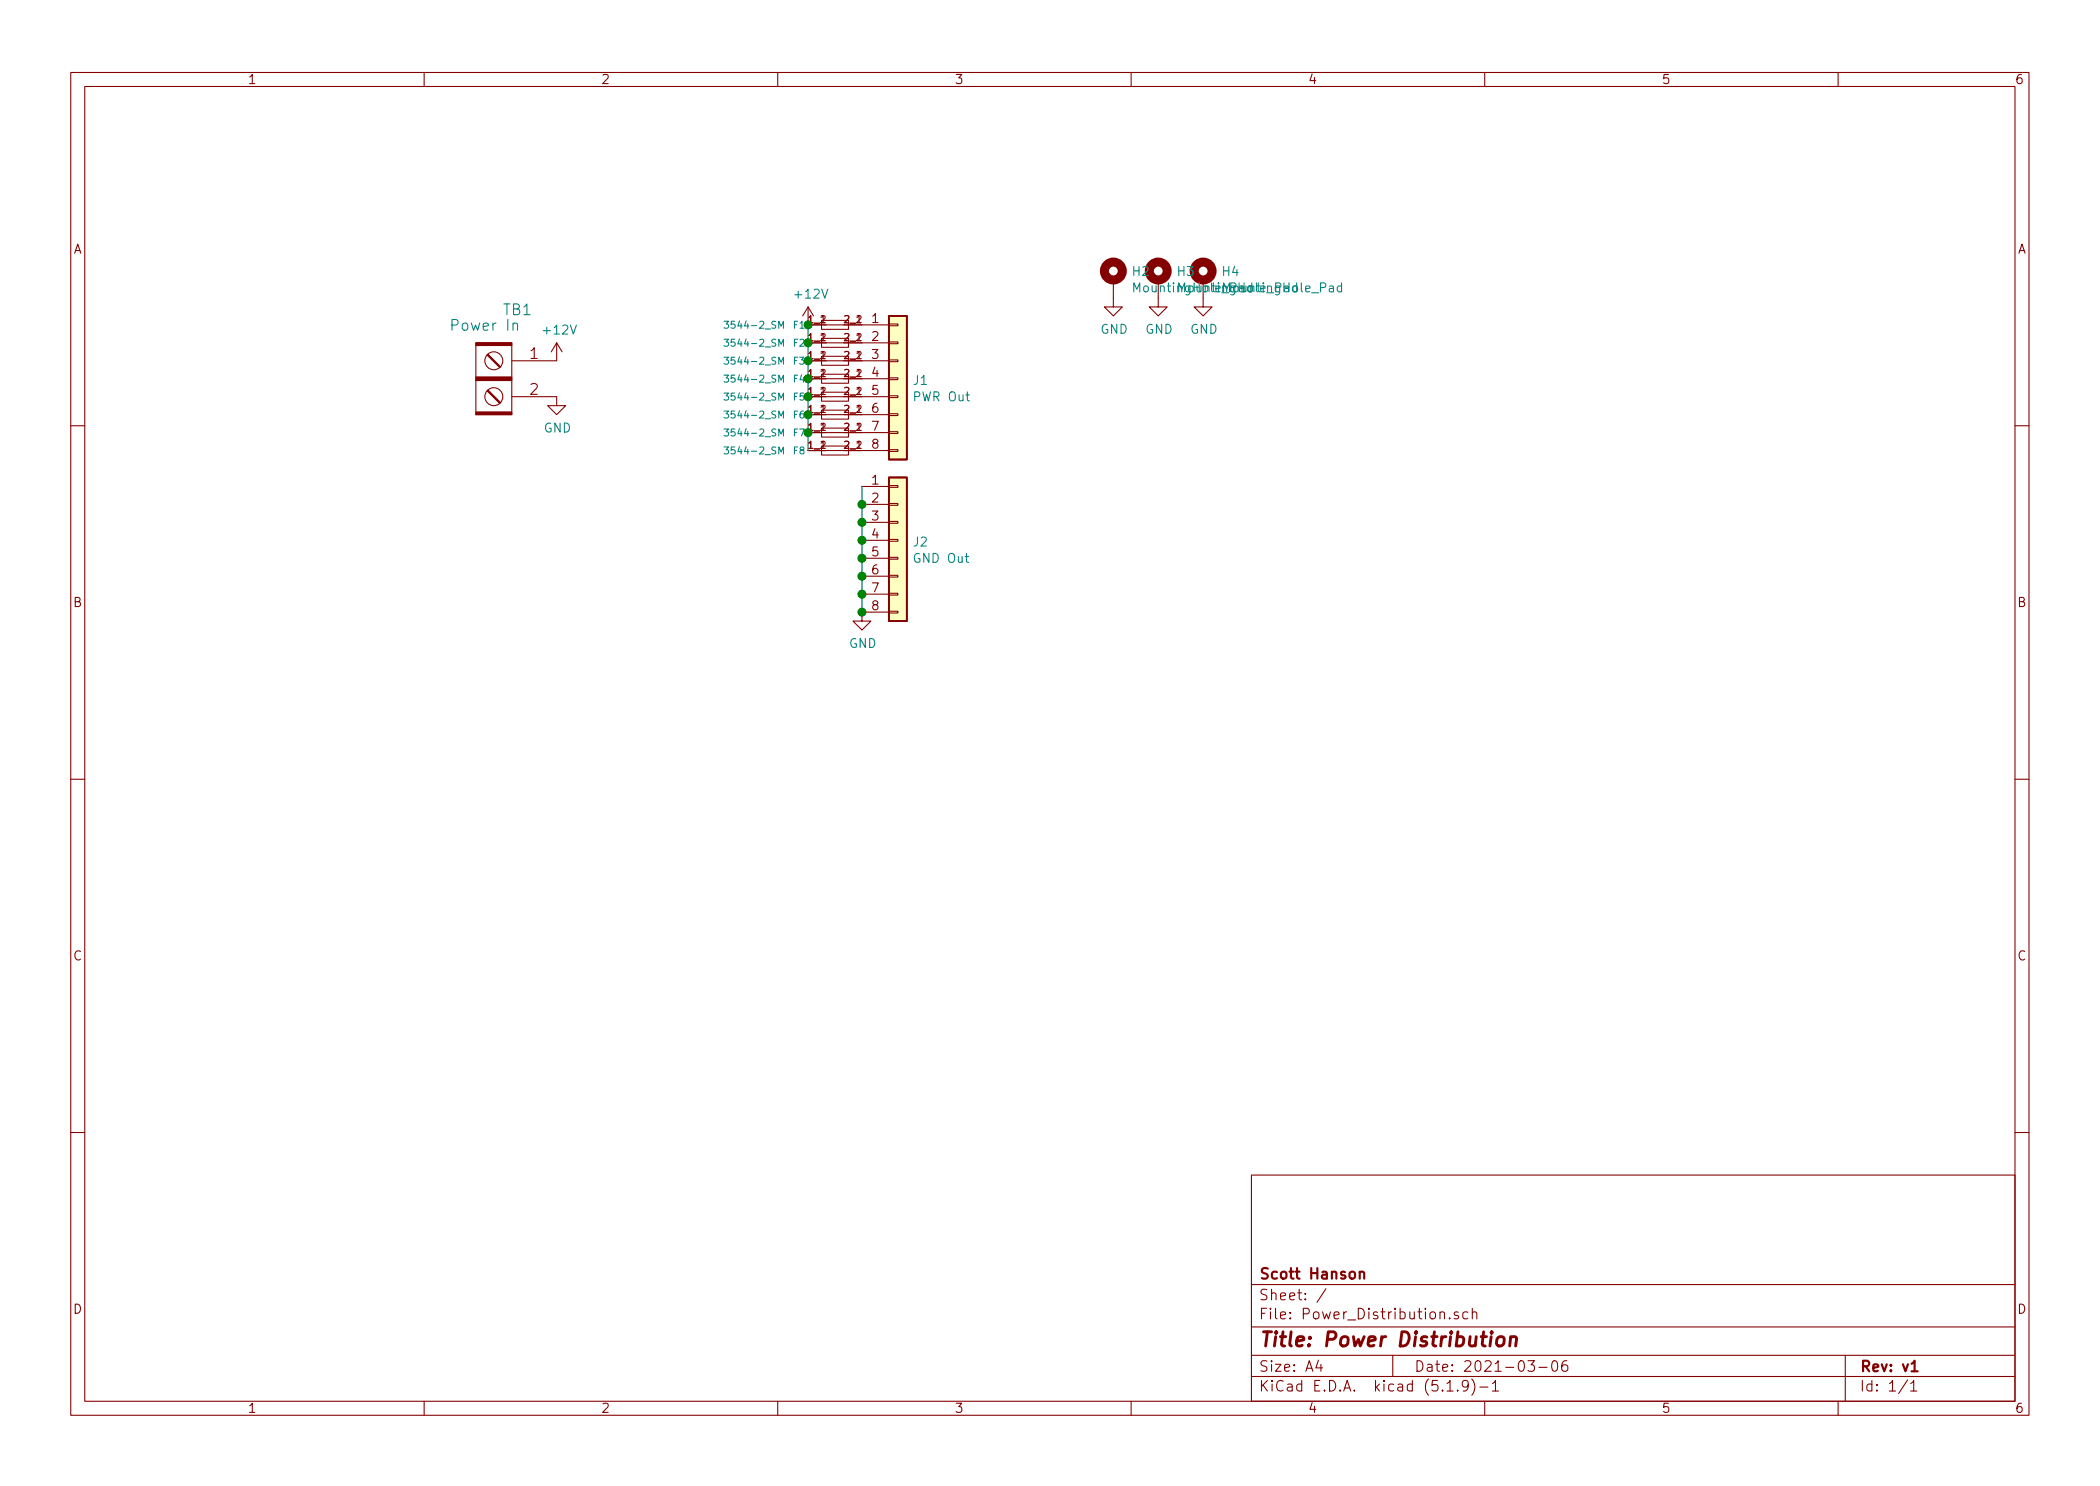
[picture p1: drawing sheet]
EESchema Schematic File Version 4
EELAYER 30 0
EELAYER END
$Descr A4 11693 8268
encoding utf-8
Sheet 1 1
Title "Power Distribution"
Date "2021-03-06"
Rev "v1"
Comp "Scott Hanson"
Comment1 ""
Comment2 ""
Comment3 ""
Comment4 ""
$EndDescr
$Comp
L Connector_Generic:Conn_01x08 J1
U 1 1
P 5000 2100
F 0 "J1" H 5080 2092 50  0000 L CNN
F 1 "PWR Out" H 5080 2001 50  0000 L CNN
F 2 "Connector_Phoenix_MC_HighVoltage:PhoenixContact_MCV_1,5_8-G-5.08_1x08_P5.08mm_Vertical" H 5000 2100 50  0001 C CNN
F 3 "~" H 5000 2100 50  0001 C CNN
F 4 "609-3942-ND" H 5000 2100 50  0001 C CNN "Digi-Key PN"
	1    5000 2100
	1    0    0    -1  
$EndComp
$Comp
L Connector_Generic:Conn_01x08 J2
U 1 1
P 5000 3000
F 0 "J2" H 5080 2992 50  0000 L CNN
F 1 "GND Out" H 5080 2901 50  0000 L CNN
F 2 "Connector_Phoenix_MC_HighVoltage:PhoenixContact_MCV_1,5_8-G-5.08_1x08_P5.08mm_Vertical" H 5000 3000 50  0001 C CNN
F 3 "~" H 5000 3000 50  0001 C CNN
F 4 "609-3942-ND" H 5000 3000 50  0001 C CNN "Digi-Key PN"
	1    5000 3000
	1    0    0    -1  
$EndComp
$Comp
L Barrier_Blocks:BARRIER_BLOCK_1ROW_2POS TB1
U 1 1
P 2750 2100
F 0 "TB1" H 2617 2487 60  0000 C CNN
F 1 "Power In" H 2800 2400 60  0000 C CNN
F 2 "Barrier_Blocks:BARRIER_BLOCK_1ROW_2POS_P9.5MM" H 2750 2100 60  0001 C CNN
F 3 "" H 2750 2100 60  0000 C CNN
F 4 "ED2953-ND" H 2750 2100 50  0001 C CNN "Digi-Key PN"
	1    2750 2100
	-1   0    0    -1  
$EndComp
$Comp
L power:GND #PWR0101
U 1 1
P 4800 3400
F 0 "#PWR0101" H 4800 3150 50  0001 C CNN
F 1 "GND" H 4805 3227 50  0000 C CNN
F 2 "" H 4800 3400 50  0001 C CNN
F 3 "" H 4800 3400 50  0001 C CNN
	1    4800 3400
	1    0    0    -1  
$EndComp
$Comp
L power:GND #PWR0102
U 1 1
P 3100 2200
F 0 "#PWR0102" H 3100 1950 50  0001 C CNN
F 1 "GND" H 3105 2027 50  0000 C CNN
F 2 "" H 3100 2200 50  0001 C CNN
F 3 "" H 3100 2200 50  0001 C CNN
	1    3100 2200
	1    0    0    -1  
$EndComp
$Comp
L power:+12V #PWR0103
U 1 1
P 4500 1800
F 0 "#PWR0103" H 4500 1650 50  0001 C CNN
F 1 "+12V" H 4515 1973 50  0000 C CNN
F 2 "" H 4500 1800 50  0001 C CNN
F 3 "" H 4500 1800 50  0001 C CNN
	1    4500 1800
	1    0    0    -1  
$EndComp
Wire Wire Line
	4800 2700 4800 2800
Connection ~ 4800 3400
Connection ~ 4800 2800
Wire Wire Line
	4800 2800 4800 2900
Connection ~ 4800 2900
Wire Wire Line
	4800 2900 4800 3000
Connection ~ 4800 3000
Wire Wire Line
	4800 3000 4800 3100
Connection ~ 4800 3100
Wire Wire Line
	4800 3100 4800 3200
Connection ~ 4800 3200
Wire Wire Line
	4800 3200 4800 3300
Connection ~ 4800 3300
Wire Wire Line
	4800 3300 4800 3400
$Comp
L power:+12V #PWR0104
U 1 1
P 3100 2000
F 0 "#PWR0104" H 3100 1850 50  0001 C CNN
F 1 "+12V" H 3115 2173 50  0000 C CNN
F 2 "" H 3100 2000 50  0001 C CNN
F 3 "" H 3100 2000 50  0001 C CNN
	1    3100 2000
	1    0    0    -1  
$EndComp
$Comp
L Mechanical:MountingHole_Pad H2
U 1 1
P 6200 1550
F 0 "H2" H 6300 1599 50  0000 L CNN
F 1 "MountingHole_Pad" H 6300 1508 50  0000 L CNN
F 2 "MountingHole:MountingHole_3.5mm_Pad_Via" H 6200 1550 50  0001 C CNN
F 3 "~" H 6200 1550 50  0001 C CNN
	1    6200 1550
	1    0    0    -1  
$EndComp
$Comp
L Mechanical:MountingHole_Pad H3
U 1 1
P 6450 1550
F 0 "H3" H 6550 1599 50  0000 L CNN
F 1 "MountingHole_Pad" H 6550 1508 50  0000 L CNN
F 2 "MountingHole:MountingHole_3.5mm_Pad_Via" H 6450 1550 50  0001 C CNN
F 3 "~" H 6450 1550 50  0001 C CNN
	1    6450 1550
	1    0    0    -1  
$EndComp
$Comp
L Mechanical:MountingHole_Pad H4
U 1 1
P 6700 1550
F 0 "H4" H 6800 1599 50  0000 L CNN
F 1 "MountingHole_Pad" H 6800 1508 50  0000 L CNN
F 2 "MountingHole:MountingHole_3.5mm_Pad_Via" H 6700 1550 50  0001 C CNN
F 3 "~" H 6700 1550 50  0001 C CNN
	1    6700 1550
	1    0    0    -1  
$EndComp
$Comp
L power:GND #PWR0106
U 1 1
P 6200 1650
F 0 "#PWR0106" H 6200 1400 50  0001 C CNN
F 1 "GND" H 6205 1477 50  0000 C CNN
F 2 "" H 6200 1650 50  0001 C CNN
F 3 "" H 6200 1650 50  0001 C CNN
	1    6200 1650
	1    0    0    -1  
$EndComp
$Comp
L power:GND #PWR0107
U 1 1
P 6450 1650
F 0 "#PWR0107" H 6450 1400 50  0001 C CNN
F 1 "GND" H 6455 1477 50  0000 C CNN
F 2 "" H 6450 1650 50  0001 C CNN
F 3 "" H 6450 1650 50  0001 C CNN
	1    6450 1650
	1    0    0    -1  
$EndComp
$Comp
L power:GND #PWR0108
U 1 1
P 6700 1650
F 0 "#PWR0108" H 6700 1400 50  0001 C CNN
F 1 "GND" H 6705 1477 50  0000 C CNN
F 2 "" H 6700 1650 50  0001 C CNN
F 3 "" H 6700 1650 50  0001 C CNN
	1    6700 1650
	1    0    0    -1  
$EndComp
Wire Wire Line
	4500 1800 4500 1900
$Comp
L Keystone_Fuse:3544-2_SM F1
U 1 1
P 4650 1800
F 0 "F1" H 4450 1800 39  0000 C CNN
F 1 "3544-2_SM" H 4200 1800 39  0000 C CNN
F 2 "FUSE_3544-2" H 3650 2025 50  0001 L BNN
F 3 "None" H 3650 2025 50  0001 L BNN
F 4 "3544-2" H 3650 2025 50  0001 L BNN "Field4"
F 5 "None" H 3650 2025 50  0001 L BNN "Field5"
F 6 "Unavailable" H 3650 2025 50  0001 L BNN "Field6"
F 7 "Fuse Clip; 500 VAC; 30 A; PCB; For 0.110 in. x 0.032 in. mini blade fuses" H 3650 2025 50  0001 L BNN "Field7"
F 8 "Keystone Electronics" H 3650 2025 50  0001 L BNN "Field8"
F 9 "36-3544-2-ND" H 4650 1800 50  0001 C CNN "Digi-Key PN"
	1    4650 1800
	1    0    0    -1  
$EndComp
$Comp
L Keystone_Fuse:3544-2_SM F2
U 1 1
P 4650 1900
F 0 "F2" H 4450 1900 39  0000 C CNN
F 1 "3544-2_SM" H 4200 1900 39  0000 C CNN
F 2 "FUSE_3544-2" H 3650 2125 50  0001 L BNN
F 3 "None" H 3650 2125 50  0001 L BNN
F 4 "3544-2" H 3650 2125 50  0001 L BNN "Field4"
F 5 "None" H 3650 2125 50  0001 L BNN "Field5"
F 6 "Unavailable" H 3650 2125 50  0001 L BNN "Field6"
F 7 "Fuse Clip; 500 VAC; 30 A; PCB; For 0.110 in. x 0.032 in. mini blade fuses" H 3650 2125 50  0001 L BNN "Field7"
F 8 "Keystone Electronics" H 3650 2125 50  0001 L BNN "Field8"
F 9 "36-3544-2-ND" H 4650 1900 50  0001 C CNN "Digi-Key PN"
	1    4650 1900
	1    0    0    -1  
$EndComp
$Comp
L Keystone_Fuse:3544-2_SM F3
U 1 1
P 4650 2000
F 0 "F3" H 4450 2000 39  0000 C CNN
F 1 "3544-2_SM" H 4200 2000 39  0000 C CNN
F 2 "FUSE_3544-2" H 3650 2225 50  0001 L BNN
F 3 "None" H 3650 2225 50  0001 L BNN
F 4 "3544-2" H 3650 2225 50  0001 L BNN "Field4"
F 5 "None" H 3650 2225 50  0001 L BNN "Field5"
F 6 "Unavailable" H 3650 2225 50  0001 L BNN "Field6"
F 7 "Fuse Clip; 500 VAC; 30 A; PCB; For 0.110 in. x 0.032 in. mini blade fuses" H 3650 2225 50  0001 L BNN "Field7"
F 8 "Keystone Electronics" H 3650 2225 50  0001 L BNN "Field8"
F 9 "36-3544-2-ND" H 4650 2000 50  0001 C CNN "Digi-Key PN"
	1    4650 2000
	1    0    0    -1  
$EndComp
$Comp
L Keystone_Fuse:3544-2_SM F4
U 1 1
P 4650 2100
F 0 "F4" H 4450 2100 39  0000 C CNN
F 1 "3544-2_SM" H 4200 2100 39  0000 C CNN
F 2 "FUSE_3544-2" H 3650 2325 50  0001 L BNN
F 3 "None" H 3650 2325 50  0001 L BNN
F 4 "3544-2" H 3650 2325 50  0001 L BNN "Field4"
F 5 "None" H 3650 2325 50  0001 L BNN "Field5"
F 6 "Unavailable" H 3650 2325 50  0001 L BNN "Field6"
F 7 "Fuse Clip; 500 VAC; 30 A; PCB; For 0.110 in. x 0.032 in. mini blade fuses" H 3650 2325 50  0001 L BNN "Field7"
F 8 "Keystone Electronics" H 3650 2325 50  0001 L BNN "Field8"
F 9 "36-3544-2-ND" H 4650 2100 50  0001 C CNN "Digi-Key PN"
	1    4650 2100
	1    0    0    -1  
$EndComp
$Comp
L Keystone_Fuse:3544-2_SM F5
U 1 1
P 4650 2200
F 0 "F5" H 4450 2200 39  0000 C CNN
F 1 "3544-2_SM" H 4200 2200 39  0000 C CNN
F 2 "FUSE_3544-2" H 3650 2425 50  0001 L BNN
F 3 "None" H 3650 2425 50  0001 L BNN
F 4 "3544-2" H 3650 2425 50  0001 L BNN "Field4"
F 5 "None" H 3650 2425 50  0001 L BNN "Field5"
F 6 "Unavailable" H 3650 2425 50  0001 L BNN "Field6"
F 7 "Fuse Clip; 500 VAC; 30 A; PCB; For 0.110 in. x 0.032 in. mini blade fuses" H 3650 2425 50  0001 L BNN "Field7"
F 8 "Keystone Electronics" H 3650 2425 50  0001 L BNN "Field8"
F 9 "36-3544-2-ND" H 4650 2200 50  0001 C CNN "Digi-Key PN"
	1    4650 2200
	1    0    0    -1  
$EndComp
$Comp
L Keystone_Fuse:3544-2_SM F6
U 1 1
P 4650 2300
F 0 "F6" H 4450 2300 39  0000 C CNN
F 1 "3544-2_SM" H 4200 2300 39  0000 C CNN
F 2 "FUSE_3544-2" H 3650 2525 50  0001 L BNN
F 3 "None" H 3650 2525 50  0001 L BNN
F 4 "3544-2" H 3650 2525 50  0001 L BNN "Field4"
F 5 "None" H 3650 2525 50  0001 L BNN "Field5"
F 6 "Unavailable" H 3650 2525 50  0001 L BNN "Field6"
F 7 "Fuse Clip; 500 VAC; 30 A; PCB; For 0.110 in. x 0.032 in. mini blade fuses" H 3650 2525 50  0001 L BNN "Field7"
F 8 "Keystone Electronics" H 3650 2525 50  0001 L BNN "Field8"
F 9 "36-3544-2-ND" H 4650 2300 50  0001 C CNN "Digi-Key PN"
	1    4650 2300
	1    0    0    -1  
$EndComp
$Comp
L Keystone_Fuse:3544-2_SM F7
U 1 1
P 4650 2400
F 0 "F7" H 4450 2400 39  0000 C CNN
F 1 "3544-2_SM" H 4200 2400 39  0000 C CNN
F 2 "FUSE_3544-2" H 3650 2625 50  0001 L BNN
F 3 "None" H 3650 2625 50  0001 L BNN
F 4 "3544-2" H 3650 2625 50  0001 L BNN "Field4"
F 5 "None" H 3650 2625 50  0001 L BNN "Field5"
F 6 "Unavailable" H 3650 2625 50  0001 L BNN "Field6"
F 7 "Fuse Clip; 500 VAC; 30 A; PCB; For 0.110 in. x 0.032 in. mini blade fuses" H 3650 2625 50  0001 L BNN "Field7"
F 8 "Keystone Electronics" H 3650 2625 50  0001 L BNN "Field8"
F 9 "36-3544-2-ND" H 4650 2400 50  0001 C CNN "Digi-Key PN"
	1    4650 2400
	1    0    0    -1  
$EndComp
$Comp
L Keystone_Fuse:3544-2_SM F8
U 1 1
P 4650 2500
F 0 "F8" H 4450 2500 39  0000 C CNN
F 1 "3544-2_SM" H 4200 2500 39  0000 C CNN
F 2 "FUSE_3544-2" H 3650 2725 50  0001 L BNN
F 3 "None" H 3650 2725 50  0001 L BNN
F 4 "3544-2" H 3650 2725 50  0001 L BNN "Field4"
F 5 "None" H 3650 2725 50  0001 L BNN "Field5"
F 6 "Unavailable" H 3650 2725 50  0001 L BNN "Field6"
F 7 "Fuse Clip; 500 VAC; 30 A; PCB; For 0.110 in. x 0.032 in. mini blade fuses" H 3650 2725 50  0001 L BNN "Field7"
F 8 "Keystone Electronics" H 3650 2725 50  0001 L BNN "Field8"
F 9 "36-3544-2-ND" H 4650 2500 50  0001 C CNN "Digi-Key PN"
	1    4650 2500
	1    0    0    -1  
$EndComp
Connection ~ 4500 1800
Connection ~ 4500 1900
Wire Wire Line
	4500 1900 4500 2000
Connection ~ 4500 2000
Wire Wire Line
	4500 2000 4500 2100
Connection ~ 4500 2100
Wire Wire Line
	4500 2100 4500 2200
Connection ~ 4500 2200
Wire Wire Line
	4500 2200 4500 2300
Connection ~ 4500 2300
Wire Wire Line
	4500 2300 4500 2400
Connection ~ 4500 2400
Wire Wire Line
	4500 2400 4500 2500
$EndSCHEMATC
